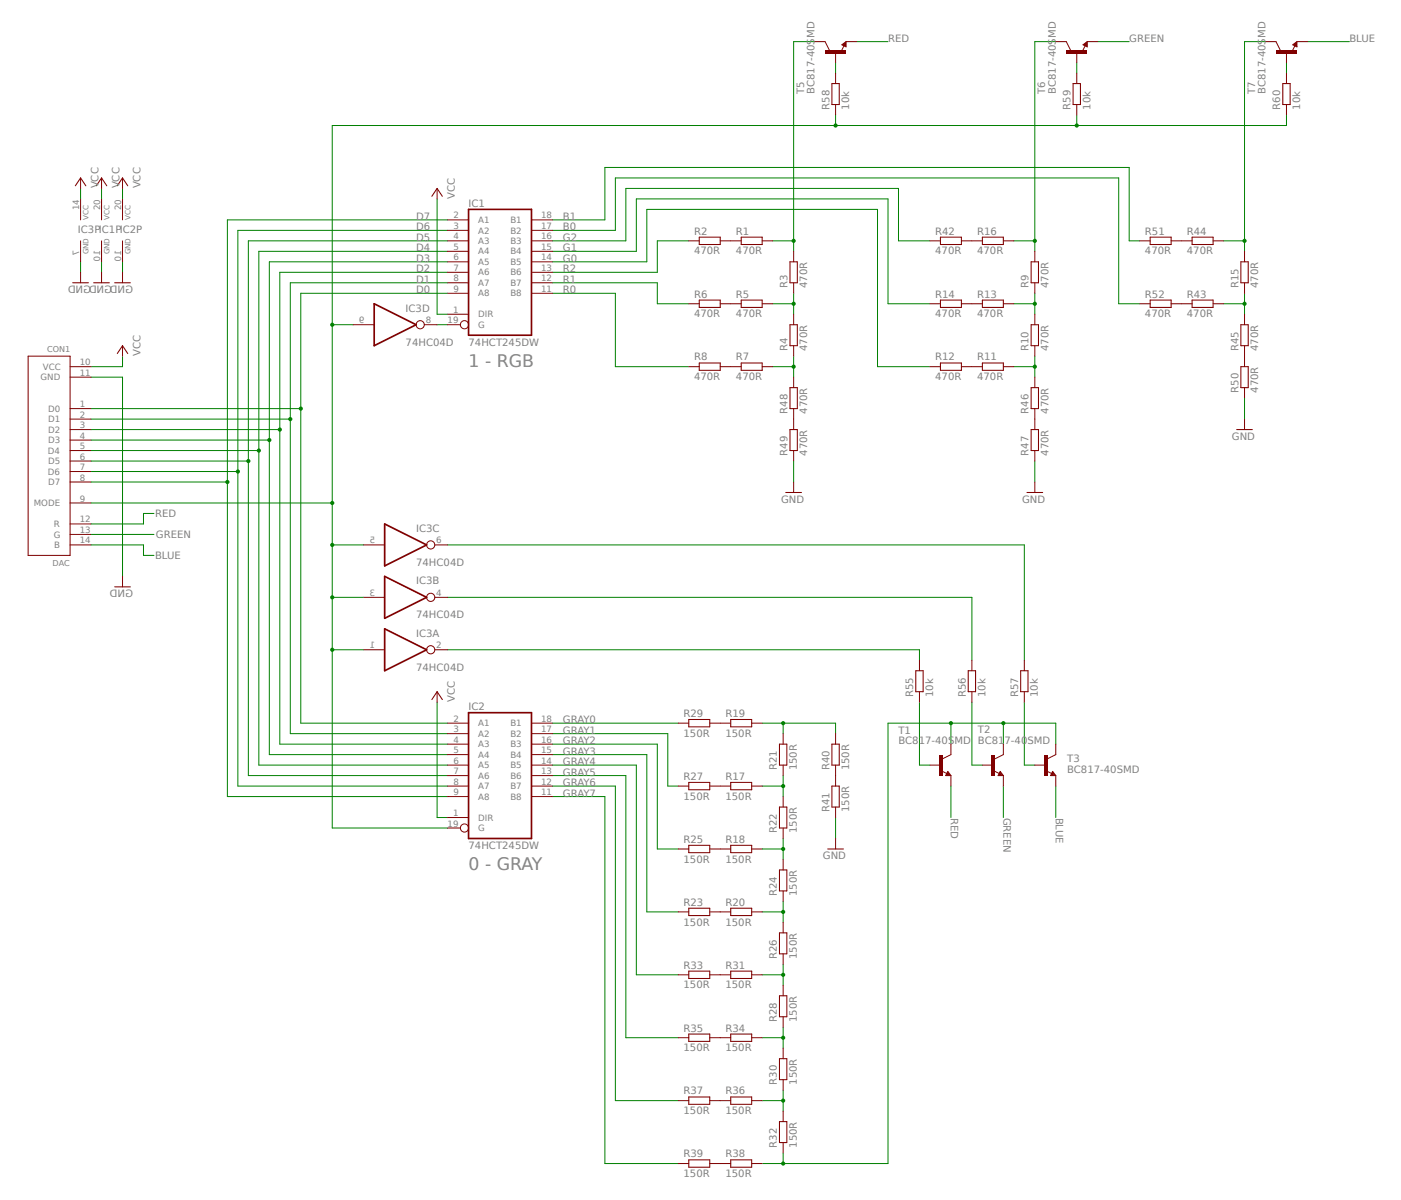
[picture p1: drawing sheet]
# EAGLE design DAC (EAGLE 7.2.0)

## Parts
CON1  DAC  [DAC_CON]
IC1  74HCT245DW  [SO20W]
IC2  74HCT245DW  [SO20W]
IC3  74HC04D  [SO14]
R1  470R  R-EU_R0603  [R0603]
R2  470R  R-EU_R0603  [R0603]
R3  470R  R-EU_R0603  [R0603]
R4  470R  R-EU_R0603  [R0603]
R5  470R  R-EU_R0603  [R0603]
R6  470R  R-EU_R0603  [R0603]
R7  470R  R-EU_R0603  [R0603]
R8  470R  R-EU_R0603  [R0603]
R9  470R  R-EU_R0603  [R0603]
R10  470R  R-EU_R0603  [R0603]
R11  470R  R-EU_R0603  [R0603]
R12  470R  R-EU_R0603  [R0603]
R13  470R  R-EU_R0603  [R0603]
R14  470R  R-EU_R0603  [R0603]
R15  470R  R-EU_R0603  [R0603]
R16  470R  R-EU_R0603  [R0603]
R17  150R  R-EU_R0603  [R0603]
R18  150R  R-EU_R0603  [R0603]
R19  150R  R-EU_R0603  [R0603]
R20  150R  R-EU_R0603  [R0603]
R21  150R  R-EU_R0603  [R0603]
R22  150R  R-EU_R0603  [R0603]
R23  150R  R-EU_R0603  [R0603]
R24  150R  R-EU_R0603  [R0603]
R25  150R  R-EU_R0603  [R0603]
R26  150R  R-EU_R0603  [R0603]
R27  150R  R-EU_R0603  [R0603]
R28  150R  R-EU_R0603  [R0603]
R29  150R  R-EU_R0603  [R0603]
R30  150R  R-EU_R0603  [R0603]
R31  150R  R-EU_R0603  [R0603]
R32  150R  R-EU_R0603  [R0603]
R33  150R  R-EU_R0603  [R0603]
R34  150R  R-EU_R0603  [R0603]
R35  150R  R-EU_R0603  [R0603]
R36  150R  R-EU_R0603  [R0603]
R37  150R  R-EU_R0603  [R0603]
R38  150R  R-EU_R0603  [R0603]
R39  150R  R-EU_R0603  [R0603]
R40  150R  R-EU_R0603  [R0603]
R41  150R  R-EU_R0603  [R0603]
R42  470R  R-EU_R0603  [R0603]
R43  470R  R-EU_R0603  [R0603]
R44  470R  R-EU_R0603  [R0603]
R45  470R  R-EU_R0603  [R0603]
R46  470R  R-EU_R0603  [R0603]
R47  470R  R-EU_R0603  [R0603]
R48  470R  R-EU_R0603  [R0603]
R49  470R  R-EU_R0603  [R0603]
R50  470R  R-EU_R0603  [R0603]
R51  470R  R-EU_R0603  [R0603]
R52  470R  R-EU_R0603  [R0603]
R55  10k  R-EU_R0603  [R0603]
R56  10k  R-EU_R0603  [R0603]
R57  10k  R-EU_R0603  [R0603]
R58  10k  R-EU_R0603  [R0603]
R59  10k  R-EU_R0603  [R0603]
R60  10k  R-EU_R0603  [R0603]
T1  BC817-40SMD  [SOT23-BEC]
T2  BC817-40SMD  [SOT23-BEC]
T3  BC817-40SMD  [SOT23-BEC]
T5  BC817-40SMD  [SOT23-BEC]
T6  BC817-40SMD  [SOT23-BEC]
T7  BC817-40SMD  [SOT23-BEC]

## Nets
B0: IC1.17(B2) R52.1
B1: IC1.18(B1) R51.1
BLUE: CON1.14(B) T3.E T7.E
D0: CON1.1(D0) IC1.9(A8) IC2.2(A1)
D1: CON1.2(D1) IC1.8(A7) IC2.3(A2)
D2: CON1.3(D2) IC1.7(A6) IC2.4(A3)
D3: CON1.4(D3) IC1.6(A5) IC2.5(A4)
D4: CON1.5(D4) IC1.5(A4) IC2.6(A5)
D5: CON1.6(D5) IC1.4(A3) IC2.7(A6)
D6: CON1.7(D6) IC1.3(A2) IC2.8(A7)
D7: CON1.8(D7) IC1.2(A1) IC2.9(A8)
DAC_BLUE: R15.2 R44.2 T7.C
DAC_GRAY: R32.1 R38.2 T1.C T2.C T3.C
DAC_GREEN: R9.2 R16.2 T6.C
DAC_RED: R1.2 R3.2 T5.C
G0: IC1.14(B5) R12.1
G1: IC1.15(B4) R14.1
G2: IC1.16(B3) R42.1
GND: CON1.11(GND) IC1.10(GND) IC2.10(GND) IC3.7(P:GND) R41.1 R47.1 R49.1 R50.1
GRAY0: IC2.18(B1) R29.1
GRAY1: IC2.17(B2) R27.1
GRAY2: IC2.16(B3) R25.1
GRAY3: IC2.15(B4) R23.1
GRAY4: IC2.14(B5) R33.1
GRAY5: IC2.13(B6) R35.1
GRAY6: IC2.12(B7) R37.1
GRAY7: IC2.11(B8) R39.1
GREEN: CON1.13(G) T2.E T6.E
N$1: R9.1 R10.2 R13.2
N$2: R3.1 R4.2 R5.2
N$3: R4.1 R7.2 R48.2
N$4: R10.1 R11.2 R46.2
N$5: R15.1 R43.2 R45.2
N$6: R20.1 R23.2
N$7: R17.2 R21.1 R22.2
N$8: R18.2 R22.1 R24.2
N$9: R20.2 R24.1 R26.2
N$10: R26.1 R28.2 R31.2
N$11: R28.1 R30.2 R34.2
N$12: R30.1 R32.2 R36.2
N$14: R18.1 R25.2
N$15: R17.1 R27.2
N$16: R19.1 R29.2
N$17: R31.1 R33.2
N$18: R34.1 R35.2
N$19: R36.1 R37.2
N$20: R38.1 R39.2
N$21: R40.1 R41.2
N$22: R1.1 R2.2
N$23: R5.1 R6.2
N$24: R7.1 R8.2
N$25: R11.1 R12.2
N$26: R13.1 R14.2
N$27: R16.1 R42.2
N$28: R46.1 R47.2
N$29: R48.1 R49.2
N$30: R45.1 R50.2
N$31: R44.1 R51.2
N$32: R43.1 R52.2
N$33: R19.2 R21.2 R40.2
N$49: IC1.19(G) IC3.8(D:O)
N$50: IC3.2(A:O) R55.2
N$51: R58.2 T5.B
N$52: IC3.4(B:O) R56.2
N$53: R59.2 T6.B
N$54: R55.1 T1.B
N$55: R56.1 T2.B
N$56: R57.1 T3.B
N$57: R60.2 T7.B
N$58: CON1.9(MODE) IC2.19(G) IC3.1(A:I) IC3.3(B:I) IC3.5(C:I) IC3.9(D:I) R58.1 R59.1 R60.1
N$59: IC3.6(C:O) R57.2
R0: IC1.11(B8) R8.1
R1: IC1.12(B7) R6.1
R2: IC1.13(B6) R2.1
RED: CON1.12(R) T1.E T5.E
VCC: CON1.10(VCC) IC1.1(DIR) IC1.20(VCC) IC2.1(DIR) IC2.20(VCC) IC3.14(P:VCC)
Unconnected: IC3.10(E:O) IC3.11(E:I) IC3.12(F:O) IC3.13(F:I)

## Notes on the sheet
- 1 - RGB
- 0 - GRAY
